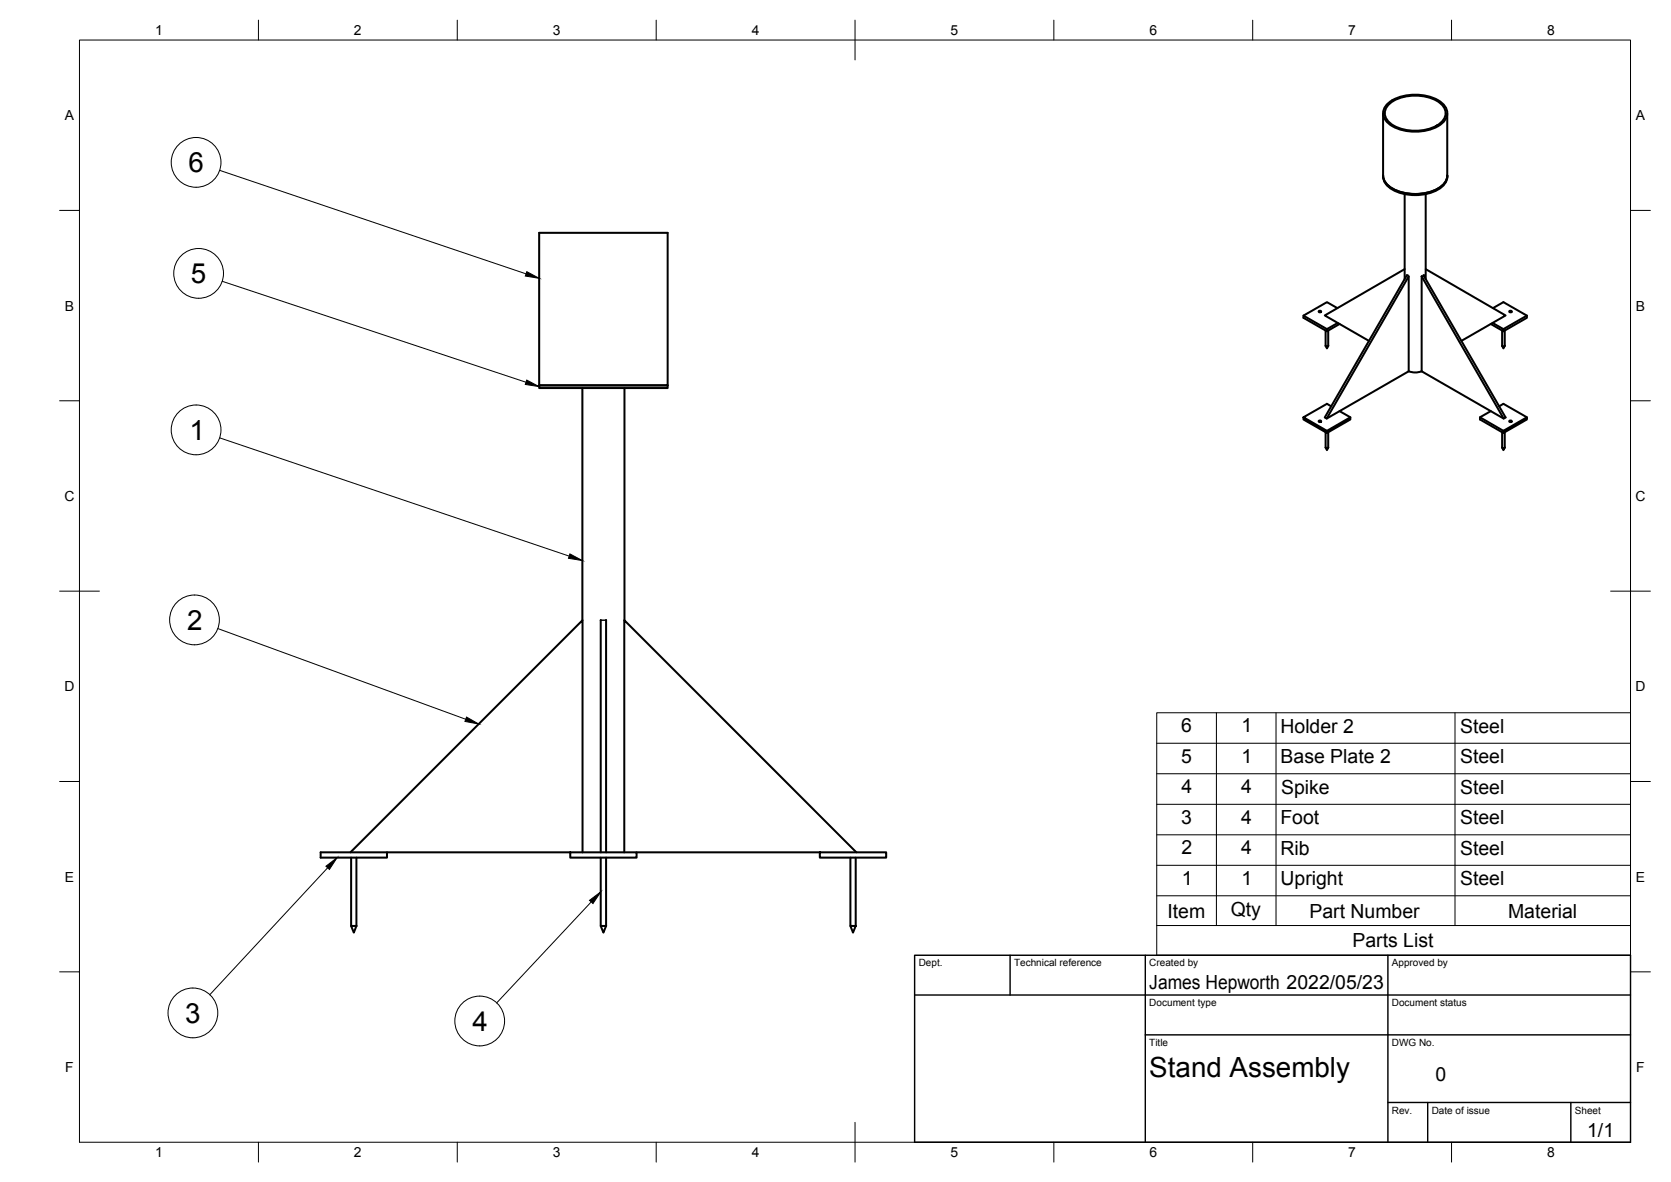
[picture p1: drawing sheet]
<svg xmlns="http://www.w3.org/2000/svg" width="420mm" height="297mm" viewBox="0 0 420 297" stroke-linecap="round" stroke-linejoin="round" font-family="sans-serif">
<!-- layer: Visible -->
<g fill="none" stroke="#000" stroke-width=".51">
<path d="M347.8 28.5v15.9a4.6 4.6 0 0 0 3.6 3.9 12.2 12.2 0 0 0 11.2-1.4 3.4 3.4 0 0 0 1.3-2.5v-15.9M348.6 26.4a11.4 11.4 0 0 1 11.1-2.1 5.3 5.3 0 0 1 4.2 4.1 4.5 4.5 0 0 1-3.3 3.8 12.4 12.4 0 0 1-11.3-1 3.1 3.1 0 0 1-.7-4.8zM349 26.5a10.8 10.8 0 0 1 10.5-1.9 5 5 0 0 1 4 3.8 4.3 4.3 0 0 1-3.1 3.6 11.8 11.8 0 0 1-10.8-1 2.98 2.98 0 0 1-.6-4.5zM135.6 58.5h32.3v38.3h-32.3zM347.8 44.1a4.6 4.6 0 0 0 3.6 3.9 12.2 12.2 0 0 0 11.2-1.4 3.4 3.4 0 0 0 1.3-2.5M353.2 48.8v21.3M358.5 48.8v21.3M327.7 79.3l6 3.4M331.7 78.1h.3l.2 .2-.4 .2-.2-.2zM336.3 77.4l-2.6-1.5-6 3.4v.6l6 3.4v-.6l2.7-1.5M353.2 67.6l-20.1 11.7 11.1 6.4M353.7 69.2l-20.6 35.7 .5 .3 20.6-11.9"/>
<path d="M357.9 69.2l20.7 35.7-.5 .3-20.6-35.7v23.8M358.5 67.6l20.1 11.7-11.1 6.4M375.4 77.4l2.6-1.5 5.9 3.4v.6l-5.9 3.4M379.6 78.1h.3l.2 .2-.4 .2-.2-.2zM383.9 79.3l-5.9 3.4v.6l-3.2-1.9M135.6 96.8h32.3v.7h-32.3zM146.4 97.5v58.4M157 97.5v58.4M333.3 86.9l.4 .7 .3-.7M333.3 83.1v3.8M334 83.1v3.8l-.3 .2-.4-.2M336.8 81.4l-3.1 1.9"/>
<path d="M354.2 93.3v-23.8l-20.6 35.7M354.2 93.3l1.6 .3 1.7-.3M357.5 93.3l20.6 11.9M375.3 81.2l2.7 1.5M377.7 83.1v3.8l.3 .2 .4-.2v-3.8M377.7 86.9l.3 .7 .4-.7M331.7 105.7h.3l.2 .2-.4 .2-.2-.2zM333.3 108.6v3.9l.4 .6 .3-.6M333.3 112.4l.4 .2 .3-.2M333.7 108.3l5.8-3.4v.5l-5.8 3.4M334 108.6v3.8M334.7 102.1l-1-.6-6 3.4v.5l6 3.4v-.5l-6-3.4"/>
<path d="M336.8 103.3l2.7 1.6M374.8 103.3l-2.7 1.6M376.9 102.1l1.1-.6 5.9 3.4M377.7 112.4l.3 .2 .4-.2M377.7 112.5l.3 .6 .4-.6M377.7 108.6v3.8M378 108.3l5.9-3.4v.5l-5.9 3.4zM378 108.3l-5.9-3.4v.5l5.9 3.4M378.4 108.6v3.8M379.6 105.7h.3l.2 .2-.4 .2-.2-.2zM151 155.9v58.3M151 155.9h.1"/>
<path d="M152.4 155.9h.1M152.4 155.9v58.3M80.6 214.2h16.7v1.3h-16.7zM88.1 214.2l58.4-58.3v58.3M88.3 215.5v17.2M89.6 215.5v17.2M97.3 214.2h46.1M143.4 214.2h16.7v1.3h-16.7zM151 215.5v17.2M152.4 215.5v17.2M157 214.2v-58.3l58.3 58.3M160.1 214.2h46"/>
<path d="M206.1 214.2h16.7v1.3h-16.7zM213.8 215.5v17.2M215.2 215.5v17.2M88.3 232.7h1.3l-.6 1.7zM151 232.7h1.4l-.7 1.7zM213.8 232.7h1.4l-.7 1.7z"/>
</g>
<g fill="#000">
<circle cx="353.7" cy="69.2" r=".25"/>
<circle cx="357.5" cy="69.5" r=".25"/>
<circle cx="357.9" cy="69.2" r=".25"/>
</g>
<!-- layer: Border -->
<g fill="none" stroke="#000" stroke-width=".25">
<path d="M20 10.1h390v276.9h-390zM65 5.1v5M115 5.1v5M165 5.1v5M215 5.1v10M265 5.1v5M315 5.1v5M365 5.1v5M15 52.9h5M410 52.9h5M15 100.7h5M410 100.7h5"/>
<path d="M15 148.6h10M405 148.6h10M15 196.4h5M410 196.4h5M15 244.2h5M410 244.2h5M65 287v5M115 287v5M165 287v5M215 282.1v9.9M265 287v5M315 287v5"/>
<path d="M365 287v5"/>
</g>
<!-- layer: TitleBlock -->
<path d="M230 240.1h180v46.9h-180zM230 250h180M254 240.1v9.9M288 240.1v46.9M349 240.1v46.9M288 260.1h122M349 277.1h61M359 277.1v9.9M395 277.1v9.9" fill="none" stroke="#000" stroke-width=".36"/>
<!-- layer: Sketch1 -->
<path d="M151.1 155.9h1.3" fill="none" stroke="#000" stroke-width=".36"/>
<!-- layer: Balloons -->
<g fill="none" stroke="#000" stroke-width=".25">
<circle cx="49.3" cy="40.8" r="6.3"/>
<circle cx="49.9" cy="68.7" r="6.3"/>
<circle cx="49.3" cy="108" r="6.3"/>
<circle cx="48.9" cy="155.8" r="6.3"/>
<circle cx="48.5" cy="254.5" r="6.3"/>
<circle cx="120.6" cy="256.6" r="6.3"/>
</g>
<!-- layer: 0 -->
<path d="M132.5 68.3l3.1 1.6-3.5-.5zM132.4 95.5l3.2 1.7-3.5-.6zM143.3 139.2l3.1 1.7-3.5-.6zM117.3 180.2l3.1 1.8-3.5-.7zM82 217.7l2.8-2.2-2 3zM148.2 226.3l2.9-2.2-2 3z" fill="#000" stroke="#000" stroke-width=".25"/>
<path d="M55.2 42.8l77.1 26M55.9 70.7l76.4 25.4M55.2 110l87.9 29.7M54.8 158l62.3 22.7M82.4 218.1l-29.7 31.9M148.7 226.7l-23.8 25.3" fill="none" stroke="#000" stroke-width=".25"/>
<!-- layer: Parts Lists -->
<path d="M290.9 179.1h119.1v61h-119.1zM305.9 179.1v53.5M320.8 179.1v53.5M365.8 179.1v53.5M290.9 194.4h119.1M290.9 186.8h119.1M290.9 217.5h119.1M290.9 209.8h119.1M290.9 202.1h119.1M290.9 232.6h119.1M290.9 225.1h119.1" fill="none" stroke="#000" stroke-width=".25"/>
<g font-size="7">
<text x="47.4" y="43.3">6</text>
<text x="48" y="71.2">5</text>
<text x="47.6" y="110.5">1</text>
<text x="47" y="158.3">2</text>
<text x="46.6" y="257">3</text>
<text x="118.8" y="259.1">4</text>
<text x="289" y="270.6">Stand Assembly</text>
</g>
<g font-size="4.9">
<text x="297" y="184">6</text>
<text x="312.2" y="184">1</text>
<text x="322" y="184.1">Holder 2</text>
<text x="367.1" y="184.2">Steel</text>
<text x="297" y="191.7">5</text>
<text x="312.2" y="191.7">1</text>
<text x="322" y="191.8">Base Plate 2</text>
<text x="367.1" y="191.8">Steel</text>
<text x="297.1" y="199.4">4</text>
<text x="312.1" y="199.4">4</text>
<text x="322.1" y="199.5">Spike</text>
<text x="367.1" y="199.5">Steel</text>
<text x="297" y="207">3</text>
<text x="312.1" y="207">4</text>
<text x="321.9" y="207.1">Foot</text>
<text x="367.1" y="207.2">Steel</text>
<text x="297.1" y="214.7">2</text>
<text x="312.1" y="214.7">4</text>
<text x="322" y="214.8">Rib</text>
<text x="367.1" y="214.8">Steel</text>
<text x="297.2" y="222.4">1</text>
<text x="312.2" y="222.4">1</text>
<text x="322" y="222.4">Upright</text>
<text x="367.1" y="222.5">Steel</text>
<text x="293.5" y="230.6">Item</text>
<text x="309.5" y="230.1">Qty</text>
<text x="329.3" y="230.6">Part Number</text>
<text x="379.2" y="230.6">Material</text>
<text x="340.1" y="238">Parts List</text>
<text x="289" y="248.5">James Hepworth 2022/05/23</text>
<text x="360.9" y="271.7">0</text>
<text x="399.1" y="285.7">1/1</text>
</g>
<g font-size="3.5">
<text x="39" y="8.8">1</text>
<text x="89" y="8.8">2</text>
<text x="139" y="8.8">3</text>
<text x="189" y="8.8">4</text>
<text x="239" y="8.8">5</text>
<text x="289" y="8.8">6</text>
<text x="339" y="8.8">7</text>
<text x="389" y="8.8">8</text>
<text x="16.3" y="30.2">A</text>
<text x="411.3" y="30.2">A</text>
<text x="16.3" y="78">B</text>
<text x="411.3" y="78">B</text>
<text x="16.2" y="125.9">C</text>
<text x="411.2" y="125.9">C</text>
<text x="16.2" y="173.7">D</text>
<text x="411.2" y="173.7">D</text>
<text x="16.3" y="221.6">E</text>
<text x="411.3" y="221.6">E</text>
<text x="16.4" y="269.4">F</text>
<text x="411.4" y="269.4">F</text>
<text x="39" y="290.8">1</text>
<text x="89" y="290.8">2</text>
<text x="139" y="290.8">3</text>
<text x="189" y="290.8">4</text>
<text x="239" y="290.8">5</text>
<text x="289" y="290.8">6</text>
<text x="339" y="290.8">7</text>
<text x="389" y="290.8">8</text>
</g>
<g font-size="2.5">
<text x="231" y="242.9">Dept.</text>
<text x="255" y="242.9">Technical reference</text>
<text x="289" y="242.9">Created by</text>
<text x="350" y="242.9">Approved by</text>
<text x="289" y="252.8">Document type</text>
<text x="350" y="252.8">Document status</text>
<text x="289" y="262.9">Title</text>
<text x="350" y="262.9">DWG No.</text>
<text x="350" y="279.9">Rev.</text>
<text x="360" y="279.9">Date of issue</text>
<text x="396" y="279.9">Sheet</text>
</g>
</svg>
